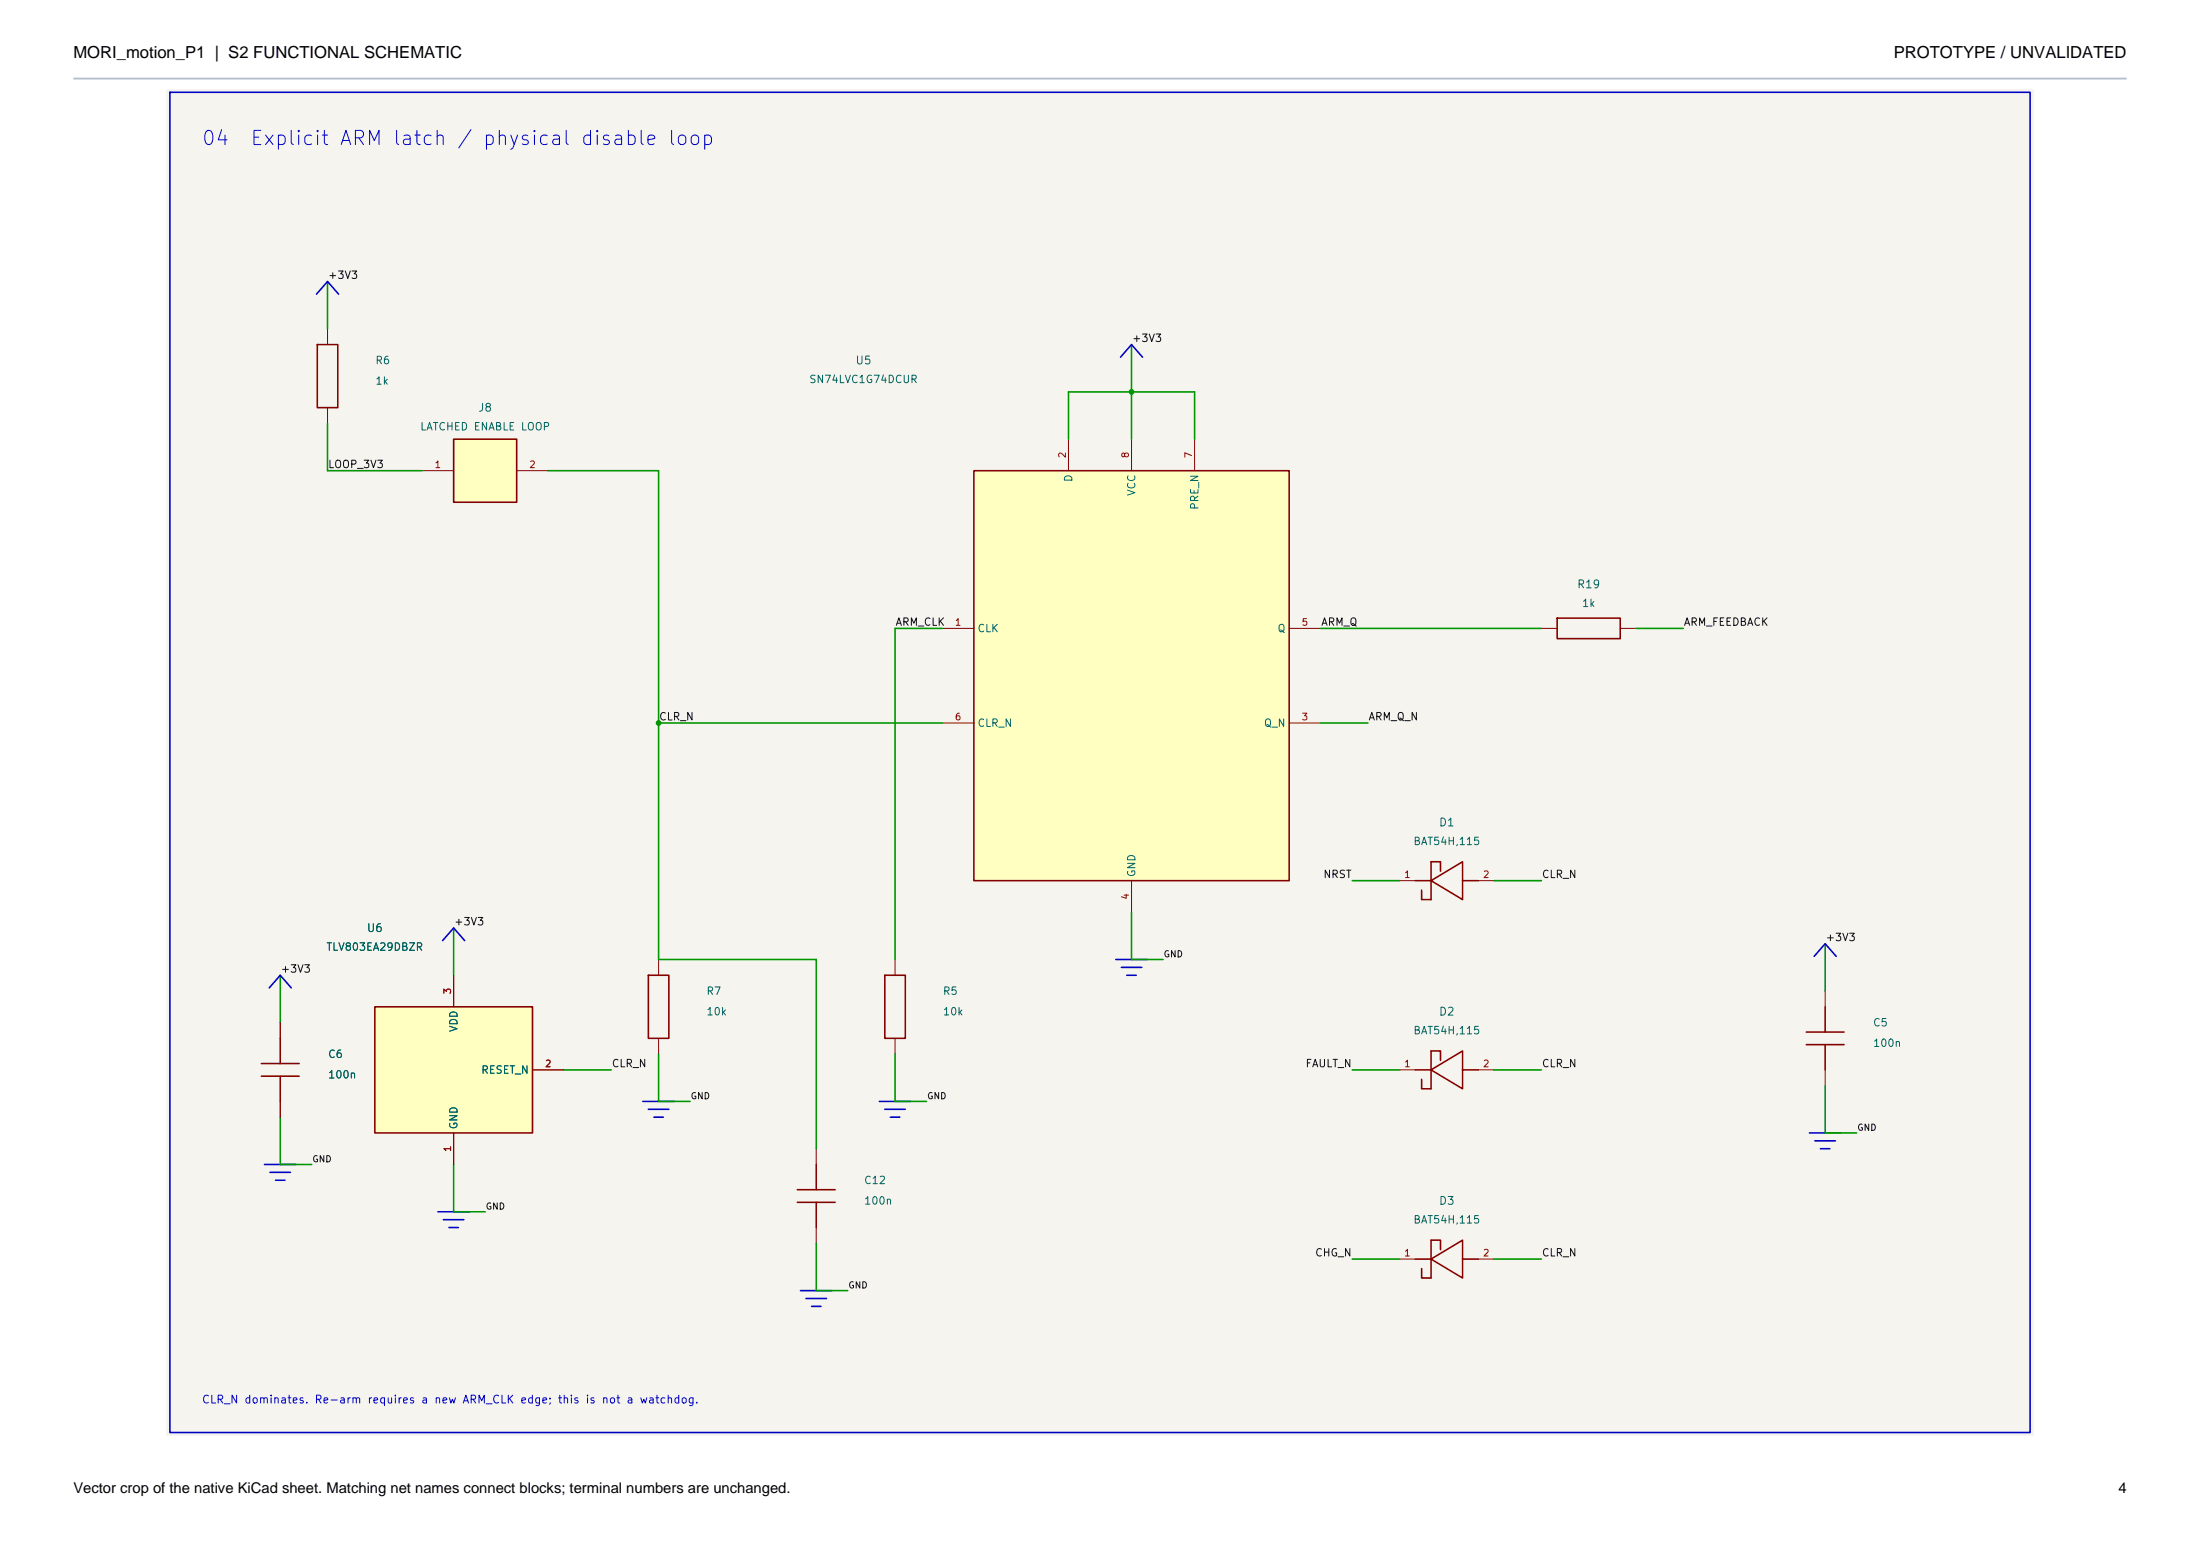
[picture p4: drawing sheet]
<svg xmlns="http://www.w3.org/2000/svg" width="420mm" height="297mm" viewBox="0 0 420 297" stroke-linecap="round" stroke-linejoin="round" font-family="sans-serif">
<path d="M31.8 16.9h356.4v257.1h-356.4z" fill="#f5f4ef" stroke="#f5f4ef" stroke-width=".19"/>
<g fill="none" stroke="#840000" stroke-width=".3">
<path d="M297.3 118h12v3.9h-12zM270.2 168.1h3M273.2 168.1l6-3.6v7.2zM275 166.3v-1.8h-1.8v7.2h-1.8v-1.8M279.2 168.1h3M53.5 198.2v4.8M344.8 197h7.3M344.8 199.4h7.3M348.4 192.2v4.8M348.4 199.4v4.8M49.9 203h7.2M49.9 205.4h7.2"/>
<path d="M53.5 205.4v4.8"/>
</g>
<path d="M294.3 119.9h3M309.3 119.9h3M267.2 168.1h3M282.2 168.1h3M53.5 195.2v3M348.4 189.2v3M53.5 210.2v3M348.4 204.2v3" fill="none" stroke="#840000" stroke-width=".19"/>
<path d="M71.6 192.2h30.1v24h-30.1z" fill="#ffffc2"/>
<path d="M71.6 192.2h30.1v24h-30.1zM168.9 186.2h3.9v12h-3.9z" fill="none" stroke="#840000" stroke-width=".3"/>
<path d="M86.6 186.2v6M170.9 183.1v3.1M170.9 198.2v3M86.6 216.2v6.1M101.7 204.2h6" fill="none" stroke="#840000" stroke-width=".19"/>
<path d="M185.9 89.8h60.2v78.3h-60.2z" fill="#ffffc2"/>
<g fill="none" stroke="#840000" stroke-width=".3">
<path d="M185.9 89.8h60.2v78.3h-60.2zM123.8 186.2h3.9v12h-3.9zM270.2 204.2h3M273.2 204.2l6-3.6v7.2zM275 202.4v-1.8h-1.8v7.2h-1.8v-1.8M279.2 204.2h3M152.2 227.1h7.2M152.2 229.5h7.2M155.8 222.3v4.8M155.8 229.5v4.8M275 238.5v-1.8h-1.8v7.2h-1.8v-1.8M270.2 240.3h3"/>
<path d="M273.2 240.3l6-3.6v7.2zM279.2 240.3h3"/>
</g>
<g fill="none" stroke="#840000" stroke-width=".19">
<path d="M204 83.8v6M216 83.8v6M228.1 83.8v6M179.9 119.9h6M246.1 119.9h6M179.9 138h6M246.1 138h6M216 168.1v6M125.7 183.1v3.1M125.7 198.2v3M155.8 219.3v3M267.2 204.2h3"/>
<path d="M282.2 204.2h3M155.8 234.3v3M267.2 240.3h3M282.2 240.3h3"/>
</g>
<path d="M86.6 83.8h12v12.1h-12z" fill="#ffffc2"/>
<path d="M60.6 65.8h3.9v12h-3.9zM86.6 83.8h12v12.1h-12z" fill="none" stroke="#840000" stroke-width=".3"/>
<path d="M62.5 62.8v3M62.5 77.8v3M80.6 89.8h6M98.6 89.8h6.1M53.5 195.2v3M86.6 186.2v6M53.5 210.2v3M86.6 216.2v6.1M101.7 204.2h6" fill="none" stroke="#840000" stroke-width=".19"/>
<g fill="none" stroke="#0000c2" stroke-width=".3">
<path d="M32.4 17.6h355.2v255.8h-355.2zM60.4 56.1l2.1-2.4 2.1 2.4M213.9 68.2l2.1-2.4 2.1 2.4M84.5 179.5l2.1-2.4 2.1 2.4M51.4 188.6l2.1-2.4 2.1 2.4M213 183.1h6M214.1 184.6h3.9M215.1 186.2h1.8M346.3 182.5l2.1-2.4 2.1 2.4M122.7 210.2h6M123.8 211.7h3.9M124.8 213.2h1.8"/>
<path d="M167.9 210.2h6M168.9 211.7h3.9M170 213.2h1.8M345.4 216.2h6.1M346.5 217.8h3.9M347.5 219.3h1.8M50.5 222.3h6M51.5 223.8h4M52.6 225.3h1.8M83.6 231.3h6M84.7 232.8h3.9M85.7 234.3h1.8"/>
<path d="M152.8 246.3h6M153.9 247.9h3.9M154.9 249.4h1.8"/>
</g>
<g fill="none" stroke="#009600" stroke-width=".3">
<path d="M62.5 53.7v9.1M216 65.8v18M62.5 80.8v9h18.1M104.7 89.8h21v93.3h30.1v36.2M204 83.8v-9h24.1v9M179.9 119.9h-9v63.2M252.1 119.9h42.2M312.3 119.9h9.1M125.7 138h54.2M252.1 138h9.1M86.6 177.1v9.1M216 174.1v9h6"/>
<path d="M258.2 168.1h9M285.2 168.1h9.1M53.5 186.2v9M348.4 180.1v9.1M53.5 213.2v9.1h6M107.7 204.2h9M125.7 201.2v9h6.1M170.9 201.2v9h6M258.2 204.2h9M285.2 204.2h9.1M348.4 207.2v9h6.1M86.6 222.3v9h6"/>
<path d="M155.8 237.3v9h6M258.2 240.3h9M285.2 240.3h9.1"/>
</g>
<g fill="#009600" stroke="#009600" stroke-width=".19">
<circle cx="125.7" cy="138" r=".45"/>
<circle cx="216" cy="74.8" r=".45"/>
</g>
<path d="M14 15h392" fill="none" stroke="#b3bfcc" stroke-width=".35"/>
<g font-size="3.2">
<text x="14" y="11">MORI_motion_P1 | S2 FUNCTIONAL SCHEMATIC</text>
<text x="361.5" y="11">PROTOTYPE / UNVALIDATED</text>
</g>
<g font-size="2.8">
<text x="14" y="285">Vector crop of the native KiCad sheet. Matching net names connect blocks; terminal numbers are unchanged.</text>
<text x="404.4" y="285">4</text>
</g>
<g font-size="2.7" fill="#0000c2">
<text x="38.3" y="28.4">04</text>
<text x="47.6" y="28.4">Explicit ARM latch / physical disable loop</text>
</g>
<g font-size="1.5" fill="#006464">
<text x="163.2" y="69.9">U5</text>
<text x="91.2" y="79">J8</text>
<text x="301" y="112.7">R19</text>
<text x="274.6" y="158.1">D1</text>
<text x="69.9" y="178.3">U6</text>
<text x="274.6" y="194.2">D2</text>
<text x="274.6" y="230.3">D3</text>
</g>
<text font-size="1.5" fill="#0000c2" x="38.4" y="268.3">CLR_N dominates. Re-arm requires a new ARM_CLK edge; this is not a watchdog.</text>
<g font-size="1.4" fill="#0f0f0f">
<text x="62.5" y="53.6">+3V3</text>
<text x="216" y="65.6">+3V3</text>
<text x="62.5" y="89.7">LOOP_3V3</text>
<text x="170.9" y="119.8">ARM_CLK</text>
<text x="252.1" y="119.8">ARM_Q</text>
<text x="321.3" y="119.8">ARM_FEEDBACK</text>
<text x="125.7" y="137.9">CLR_N</text>
<text x="261.1" y="137.9">ARM_Q_N</text>
<text x="252.5" y="168">NRST</text>
<text x="294.2" y="168">CLR_N</text>
<text x="86.6" y="177">+3V3</text>
<text x="348.4" y="180">+3V3</text>
<text x="53.5" y="186">+3V3</text>
<text x="116.7" y="204.1">CLR_N</text>
<text x="249.1" y="204.1">FAULT_N</text>
<text x="294.2" y="204.1">CLR_N</text>
<text x="250.9" y="240.2">CHG_N</text>
<text x="294.2" y="240.2">CLR_N</text>
</g>
<g font-size="1.4" fill="#006464">
<text x="71.5" y="69.9">R6</text>
<text x="71.5" y="73.8">1k</text>
<text x="154.4" y="73.5">SN74LVC1G74DCUR</text>
<text x="80.1" y="82.5">LATCHED ENABLE LOOP</text>
<text x="205.1" y="92.1" transform="rotate(-90 205.1 92.1)">D</text>
<text x="217.1" y="94.8" transform="rotate(-90 217.1 94.8)">VCC</text>
<text x="229.1" y="97.4" transform="rotate(-90 229.1 97.4)">PRE_N</text>
<text x="301.9" y="116.2">1k</text>
<text x="186.5" y="121">CLK</text>
<text x="243.8" y="121">Q</text>
<text x="186.5" y="139.1">CLR_N</text>
<text x="241.2" y="139.1">Q_N</text>
<text x="269.7" y="161.7">BAT54H,115</text>
<text x="217.1" y="167.5" transform="rotate(-90 217.1 167.5)">GND</text>
<text x="62.2" y="181.8">TLV803EA29DBZR</text>
<text x="134.7" y="190.2">R7</text>
<text x="179.9" y="190.2">R5</text>
<text x="87.7" y="197.1" transform="rotate(-90 87.7 197.1)">VDD</text>
<text x="134.7" y="194.2">10k</text>
<text x="179.9" y="194.2">10k</text>
<text x="269.7" y="197.8">BAT54H,115</text>
<text x="357.5" y="196.3">C5</text>
<text x="62.5" y="202.3">C6</text>
<text x="357.5" y="200.2">100n</text>
<text x="62.5" y="206.2">100n</text>
<text x="91.7" y="205.3">RESET_N</text>
<text x="87.7" y="215.7" transform="rotate(-90 87.7 215.7)">GND</text>
<text x="164.8" y="226.4">C12</text>
<text x="164.8" y="230.3">100n</text>
<text x="269.7" y="233.9">BAT54H,115</text>
</g>
<g font-size="1.3" fill="#a90000">
<text x="82.9" y="89.6">1</text>
<text x="100.9" y="89.6">2</text>
<text x="203.8" y="87.6" transform="rotate(-90 203.8 87.6)">2</text>
<text x="215.8" y="87.6" transform="rotate(-90 215.8 87.6)">8</text>
<text x="227.9" y="87.6" transform="rotate(-90 227.9 87.6)">7</text>
<text x="182.2" y="119.7">1</text>
<text x="248.4" y="119.7">5</text>
<text x="182.2" y="137.8">6</text>
<text x="248.4" y="137.8">3</text>
<text x="268" y="167.9">1</text>
<text x="283" y="167.9">2</text>
<text x="215.8" y="171.8" transform="rotate(-90 215.8 171.8)">4</text>
<text x="86.4" y="189.9" transform="rotate(-90 86.4 189.9)">3</text>
<text x="103.9" y="204">2</text>
<text x="268" y="204">1</text>
<text x="283" y="204">2</text>
<text x="86.4" y="220" transform="rotate(-90 86.4 220)">1</text>
<text x="268" y="240.1">1</text>
<text x="283" y="240.1">2</text>
</g>
<g font-size="1.2" fill="#0f0f0f">
<text x="222" y="183">GND</text>
<text x="131.7" y="210.1">GND</text>
<text x="176.9" y="210.1">GND</text>
<text x="354.5" y="216.1">GND</text>
<text x="59.5" y="222.1">GND</text>
<text x="92.6" y="231.2">GND</text>
<text x="161.8" y="246.2">GND</text>
</g>
</svg>
